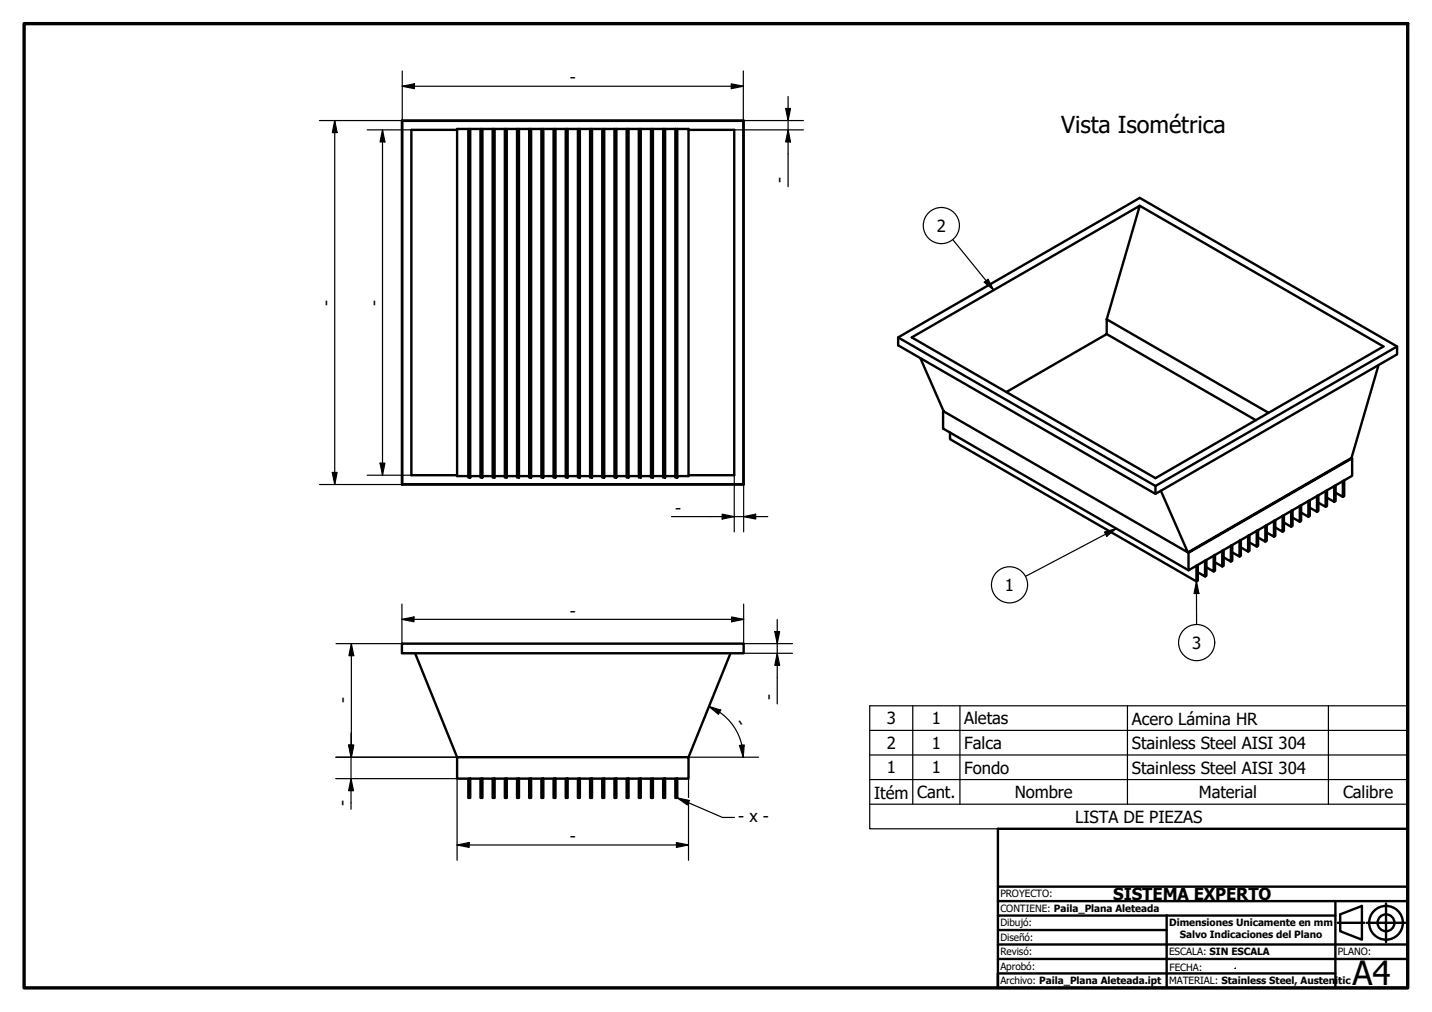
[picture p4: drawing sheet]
<svg xmlns="http://www.w3.org/2000/svg" width="297mm" height="210mm" viewBox="0 0 297 210" stroke-linecap="round" stroke-linejoin="round" font-family="sans-serif">
<!-- layer: Visible (ISO) -->
<g fill="none" stroke="#000" stroke-width=".5">
<path d="M83.4 25h70.9v75.5h-70.9zM83.4 25.1h70.8v75.3h-70.8zM94.8 26.9h-9.5v71.7h9.5M97.1 26.7h.4v72.3h-.4zM97.1 26.7h-2.3v72.1h2.3M97.5 26.7h2.2M99.7 26.7h.4v72.3h-.4zM100.1 26.7h2.1M102.2 26.7h.4v72.3h-.4zM102.6 26.7h2.1M104.7 26.7h.4v72.3h-.4zM105.1 26.7h2.1"/>
<path d="M107.2 26.7h.4v72.3h-.4zM107.6 26.7h2.2M109.8 26.7h.4v72.3h-.4zM110.2 26.7h2.1M112.3 26.7h.4v72.3h-.4zM112.7 26.7h2.1M114.8 26.7h.4v72.3h-.4zM115.2 26.7h2.2M117.4 26.7h.4v72.3h-.4zM117.8 26.7h2.1M119.9 26.7h.4v72.3h-.4zM120.3 26.7h2.1"/>
<path d="M122.4 26.7h.4v72.3h-.4zM122.8 26.7h2.1M124.9 26.7h.4v72.3h-.4zM125.3 26.7h2.2M127.5 26.7h.4v72.3h-.4zM127.9 26.7h2.1M130 26.7h.4v72.3h-.4zM130.4 26.7h2.1M132.5 26.7h.4v72.3h-.4zM132.9 26.7h2.1M135 26.7h.4v72.3h-.4zM135.4 26.7h2.2"/>
<path d="M137.6 26.7h.4v72.3h-.4zM138 26.7h2.1M140.1 26.7h.4v72.3h-.4zM140.5 26.7h2.3v72.1h-2.3M142.8 26.9h9.5v71.7h-9.5M236.4 42.7l50.6 29.2-47.3 27.3-50.6-29.2 47.3-27.3-6.8 23.5M186.3 70l53.4 30.8M190.9 74.3l4.9 11M229.6 66.2v3.1l-20.9 12M229.6 69.3l30.9 17.9M229.6 66.2l33.5 19.4M286 75.7l-5.7 19.3-33.9 19.6 .1 .1 34-19.6-.2-.1"/>
<path d="M289.8 71.9l-53.4-30.9-50.1 29v1.6l53.4 30.8M97.5 98.8h2.2M100.1 98.8h2.1M102.6 98.8h2.1M105.1 98.8h2.1M107.6 98.8h2.2M110.2 98.8h2.1M112.7 98.8h2.1M115.2 98.8h2.2M117.8 98.8h2.1M120.3 98.8h2.1M122.8 98.8h2.1"/>
<path d="M125.3 98.8h2.2M127.9 98.8h2.1M130.4 98.8h2.1M132.9 98.8h2.1M135.4 98.8h2.2M138 98.8h2.1M195.6 85.3v3.6l50.9 29.4M195.7 85.2l.1 .1M195.8 85.3l50.6 29.3-5.6-12.8M197.1 89.7v1.4l51.1 29.5 .3-.2v-3.2l-.3 .1v3.3M280.5 95.1v3.6l-34 19.6v-3.6M239.7 100.8l50.1-28.9v1.6l-50.1 28.9z"/>
<path d="M248.5 118.7l1.5 .9v-3.3l.2-.2v3.3l-.2 .2M250.2 117.7l1.6 .8v-3.2l.2-.2v3.3l-.2 .1M252 116.6l1.5 .9v-3.3l.3-.1v3.2l-.3 .2M253.8 115.6l1.5 .9v-3.3l.3-.2v3.3l-.3 .2M255.6 114.6l1.5 .8v-3.2l.3-.2v3.3l-.3 .1M257.4 113.5l1.5 .9v-3.3l.3-.1v3.3l-.3 .1M259.2 112.5l1.5 .9v-3.3l.3-.2v3.3l-.3 .2M261 111.5l1.5 .9v-3.3l.3-.2v3.3l-.3 .2M262.8 110.5l1.5 .8v-3.3l.2-.1v3.3l-.2 .1M264.5 109.4l1.5 .9v-3.3l.3-.1v3.2l-.3 .2M266.3 108.4l1.5 .9v-3.3l.3-.2v3.3l-.3 .2M268.1 107.4l1.5 .8v-3.2l.3-.2v3.3l-.3 .1"/>
<path d="M269.9 106.3l1.5 .9v-3.3l.3-.1v3.2l-.3 .2M271.7 105.3l1.5 .9v-3.3l.3-.2v3.3l-.3 .2M273.5 104.3l1.5 .8v-3.2l.3-.2v3.3l-.3 .1M275.3 103.2l1.5 .9v-3.3l.2-.1v3.2l-.2 .2M277 102.2l1.5 .9v-3.3l.3-.2v3.3l-.3 .2M83.4 133.5h70.9v2h-70.9zM86.1 135.5l8.7 21.6M151.5 135.5l-8.7 21.6h-48v4.4h48v-4.4M97.1 161.5h.4v4h-.4zM99.7 161.5h.4v4h-.4zM102.2 161.5h.4v4h-.4zM104.7 161.5h.4v4h-.4z"/>
<path d="M107.2 161.5h.4v4h-.4zM109.8 161.5h.4v4h-.4zM112.3 161.5h.4v4h-.4zM114.8 161.5h.4v4h-.4zM117.4 161.5h.4v4h-.4zM119.9 161.5h.4v4h-.4zM122.4 161.5h.4v4h-.4zM124.9 161.5h.4v4h-.4zM127.5 161.5h.4v4h-.4zM130 161.5h.4v4h-.4zM132.5 161.5h.4v4h-.4zM135 161.5h.4v4h-.4z"/>
<path d="M137.6 161.5h.4v4h-.4zM140.1 161.5h.4v4h-.4z"/>
</g>
<g fill="none" stroke="#000" stroke-width=".25">
<path d="M197.6 49.7l8.5 10.5M204.2 58.5l.7-.6 1.2 2.3zM229.1 110.4l2.4-.8-1.9 1.6zM231.5 109.6l-18.8 10M248.2 120.6l.5 2.5h-1zM248.2 120.6v8.9M180.4 151.5h111.6M180.4 156.6h111.6M189.3 146.4v20.4M199.1 146.4v20.4M233.9 146.4v20.4M275.6 146.4v20.4"/>
<path d="M140.5 165.5l2.5 .5-.4 1zM140.5 165.5l9.4 4h2.5M180.4 161.7h111.6v-15.3h-111.6v20.4M180.4 166.8v5.1h111.6v-5.1M292 161.7v5.1h-111.6"/>
<circle cx="195.3" cy="46.8" r="3.7"/>
<circle cx="209.4" cy="121.3" r="3.7"/>
<circle cx="248.2" cy="133.3" r="3.7"/>
</g>
<!-- layer: Borde (ISO) -->
<path d="M5 4.9h287v200h-287z" fill="none" stroke="#000" stroke-width=".7"/>
<g fill="none" stroke="#000" stroke-width=".5">
<path d="M207 189.9v-18h85v33h-85M207 192.9h35M207 195.9h85M207 198.9h85M207 183.9h85M207 186.9h85M242 189.9h-35v15v-3h70M242 189.9v15M242 189.9h35M277 186.9v18M277.5 191.4h5.5M278 189.7l4.5-1.8v7l-4.5-1.7z"/>
<path d="M283.5 191.4h8M287.5 187.4v8"/>
<circle cx="287.5" cy="191.4" r="3.5"/>
<circle cx="287.5" cy="191.4" r="1.75"/>
</g>
<!-- layer: 0 -->
<path d="M256.2 200.8h.1" fill="none" stroke="#000" stroke-width=".25"/>
<path d="M291.4 198.9h.6" fill="none" stroke="#000" stroke-width=".25"/>
<!-- layer: Cota (ISO) -->
<g fill="none" stroke="#000" stroke-width=".25">
<path d="M83.4 17.9l2.5-.5v1zM83.4 17.9h70.8M83.4 14.7v10.4M151.7 17.4l2.5 .5-2.5 .5zM154.2 14.7v10.4M66.3 25h17.1M69.4 25l.5 2.5h-1zM69.4 25v75.5M76.2 26.9h9.1M79.3 26.9l.5 2.5h-1zM79.3 26.9v71.7M152.3 26.9h14.4"/>
<path d="M154.3 25h12.4M163 22.5h1l-.5 2.5zM163.5 26.9l.5 2.5h-1zM163.5 20v18.7M68.9 98h1l-.5 2.5zM76.2 98.6h9.1M78.8 96.1h1l-.5 2.5zM152.3 98.6v11.7M66.3 100.5h17.1M139.3 107.2h20M149.8 106.7l2.5 .5-2.5 .5zM154.3 107.2l2.5-.5v1z"/>
<path d="M154.3 100.5v9.8M72.9 133.5l.5 2.5h-1zM72.9 133.5v23.6M83.4 128.5l2.5-.5v1zM83.4 125.3v8.2h-13.7M83.4 128.5h70.9M151.8 128l2.5 .5-2.5 .5zM154.3 125.3v8.2h10.1M154.3 135.5h10.1M160.7 131h1l-.5 2.5zM161.2 135.5l.5 2.5h-1zM161.2 128.5v17.5"/>
<path d="M69.6 157.1h25.2M72.3 154.6h1l-.5 2.5zM72.4 154.6h1l-.5 2.5zM72.8 152.1v15.8M142.8 157.1h14.5M147.1 146.5l2.4 .8-.5 .9zM147.1 146.5a11.3 11.3 0 0 1 7.1 10.6M153.4 154.6l1-.1-.2 2.6zM69.6 161.5h25.2v16.9M72.8 161.5l.5 2.5h-1zM94.8 175.3l2.5-.5v1zM94.8 175.3h48"/>
<path d="M140.3 174.8l2.5 .5-2.5 .5zM142.8 161.5v3.9M142.8 166.2v12.2"/>
</g>
<g fill="#000">
<path d="M83.4 17.9l2.5-.5v1z" fill-rule="evenodd"/>
<path d="M151.7 17.4l2.5 .5-2.5 .5z" fill-rule="evenodd"/>
<path d="M69.4 25l.5 2.5h-1z" fill-rule="evenodd"/>
<path d="M79.3 26.9l.5 2.5h-1z" fill-rule="evenodd"/>
<path d="M163 22.5h1l-.5 2.5z" fill-rule="evenodd"/>
<path d="M163.5 26.9l.5 2.5h-1z" fill-rule="evenodd"/>
<path d="M68.9 98h1l-.5 2.5z" fill-rule="evenodd"/>
<path d="M78.8 96.1h1l-.5 2.5z" fill-rule="evenodd"/>
<path d="M149.8 106.7l2.5 .5-2.5 .5z" fill-rule="evenodd"/>
<path d="M154.3 107.2l2.5-.5v1z" fill-rule="evenodd"/>
<path d="M72.9 133.5l.5 2.5h-1z" fill-rule="evenodd"/>
<path d="M83.4 128.5l2.5-.5v1z" fill-rule="evenodd"/>
<path d="M151.8 128l2.5 .5-2.5 .5z" fill-rule="evenodd"/>
<path d="M160.7 131h1l-.5 2.5z" fill-rule="evenodd"/>
<path d="M161.2 135.5l.5 2.5h-1z" fill-rule="evenodd"/>
<path d="M72.3 154.6h1l-.5 2.5z" fill-rule="evenodd"/>
<path d="M72.4 154.6h1l-.5 2.5z" fill-rule="evenodd"/>
<path d="M147.1 146.5l2.4 .8-.5 .9z" fill-rule="evenodd"/>
<path d="M153.4 154.6l1-.1-.2 2.6z" fill-rule="evenodd"/>
<path d="M72.8 161.5l.5 2.5h-1z" fill-rule="evenodd"/>
<path d="M94.8 175.3l2.5-.5v1z" fill-rule="evenodd"/>
<path d="M140.3 174.8l2.5 .5-2.5 .5z" fill-rule="evenodd"/>
</g>
<g fill="#000">
<path d="M204.2 58.5l.7-.6 1.2 2.3z" fill-rule="evenodd"/>
<path d="M229.1 110.4l2.4-.8-1.9 1.6z" fill-rule="evenodd"/>
<path d="M248.2 120.6l.5 2.5h-1z" fill-rule="evenodd"/>
<path d="M140.5 165.5l2.5 .5-.4 1z" fill-rule="evenodd"/>
</g>
<text font-size="6.9" x="280.6" y="204.4">A4</text>
<text font-size="4.8" x="220.1" y="27.6">Vista Isométrica</text>
<g font-size="3.5">
<text x="118.2" y="17.3">-</text>
<text x="162.9" y="38" transform="rotate(-90 162.9 38)">-</text>
<text x="194.3" y="48.1">2</text>
<text x="68.8" y="63.4" transform="rotate(-90 68.8 63.4)">-</text>
<text x="78.8" y="63.4" transform="rotate(-90 78.8 63.4)">-</text>
<text x="140" y="106.6">-</text>
<text x="208.5" y="122.6">1</text>
<text x="118.2" y="127.9">-</text>
<text x="247.3" y="134.6">3</text>
<text x="72.3" y="145.9" transform="rotate(-90 72.3 145.9)">-</text>
<text x="152.4" y="149.9" transform="rotate(56 152.4 149.9)">-</text>
<text x="160.6" y="145.2" transform="rotate(-90 160.6 145.2)">-</text>
<text x="183.9" y="150.2">3</text>
<text x="183.9" y="155.3">2</text>
<text x="193.3" y="150.2">1</text>
<text x="193.3" y="155.3">1</text>
<text x="200" y="150.2">Aletas</text>
<text x="200" y="155.4">Falca</text>
<text x="234.8" y="150.4">Acero Lámina HR</text>
<text x="234.8" y="155.4">Stainless Steel AISI 304</text>
<text x="183.9" y="160.4">1</text>
<text x="193.3" y="160.4">1</text>
<text x="200" y="160.5">Fondo</text>
<text x="234.8" y="160.5">Stainless Steel AISI 304</text>
<text x="72.2" y="167.1" transform="rotate(-90 72.2 167.1)">-</text>
<text x="181.3" y="165.7">Itém</text>
<text x="190.2" y="165.5">Cant.</text>
<text x="210.5" y="165.6">Nombre</text>
<text x="248.7" y="165.6">Material</text>
<text x="278.6" y="165.6">Calibre</text>
<text x="153.1" y="170.5">- x -</text>
<text x="223" y="170.6">LISTA DE PIEZAS</text>
<text x="118.2" y="174.7">-</text>
<text x="230.9" y="186.6">SISTEMA EXPERTO</text>
</g>
<g font-size="2.1">
<text x="207.5" y="186.2">PROYECTO:</text>
<text x="207.5" y="189.2">CONTIENE: Paila_Plana Aleteada</text>
<text x="207.5" y="195.2">Diseñó:</text>
<text x="207.5" y="192.2">Dibujó:</text>
<text x="242.5" y="192.1">Dimensiones Unicamente en mm</text>
<text x="244.7" y="194.6">Salvo Indicaciones del Plano</text>
<text x="207.5" y="201.2">Aprobó:</text>
<text x="207.5" y="198.2">Revisó:</text>
<text x="242.5" y="198.2">ESCALA: SIN ESCALA</text>
<text x="242.6" y="201.4">FECHA:</text>
<text x="277.5" y="198.2">PLANO:</text>
<text x="207.5" y="204.2">Archivo: Paila_Plana Aleteada.ipt</text>
<text x="242.5" y="204.2">MATERIAL: Stainless Steel, Austeni</text>
<text x="277.6" y="204.2">tic</text>
</g>
</svg>
